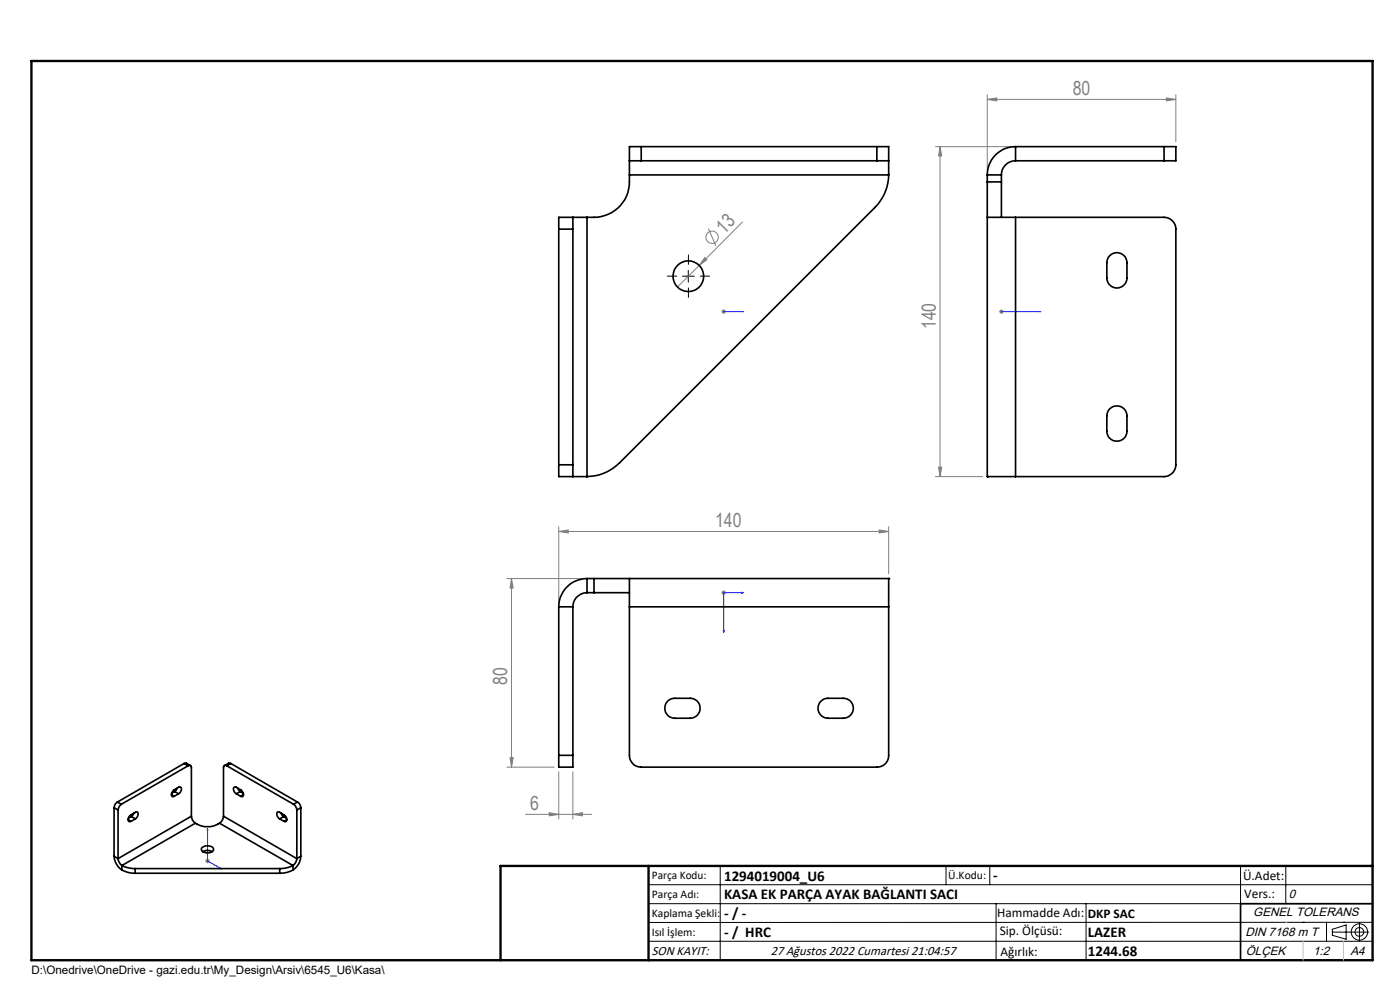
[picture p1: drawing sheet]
<svg xmlns="http://www.w3.org/2000/svg" width="297mm" height="210mm" viewBox="0 0 297 210" stroke-linecap="round" stroke-linejoin="round" font-family="sans-serif">
<g fill="none" stroke="#808080" stroke-width=".21">
<path d="M198.4 31.1h16.1M199.4 31.1l.4 2h-.7zM199.4 31.1v70M209.4 21.1l2.1-.3v.6zM209.4 20.1v16M209.4 21.1h40M247.4 20.8l2 .3-2 .3zM249.4 20.1v10M148.3 56.3l-4.6 4.6M149.5 54.6l.5 .5-1.7 1.2zM150.3 48.5l1.6 3.7M157.5 47.1l-9.2 9.2"/>
<path d="M153 66.1h1M153.2 65.7l.7 .8M153.5 65.6v1M153.9 65.7l-.7 .8M211.9 66.1h1M212.1 65.7l.7 .8M212.4 65.6v1M212.8 65.7l-.7 .8M199.1 99.1h.7l-.4 2zM118.5 112.7l2-.3v.7zM118.5 111.7v16M118.5 112.7h70"/>
<path d="M186.5 112.4l2 .3-2 .4zM188.5 111.7v10M198.4 101.1h10.1M107.5 122.7h16M108.5 122.7l.4 2h-.7zM108.5 122.7v40M153 125.7h1M153.2 125.4l.7 .7M153.5 125.2v1M153.9 125.4l-.7 .7M107.5 162.7h10M108.2 160.7h.7l-.4 2z"/>
<path d="M111.5 172.7h14M116.5 172.4l2 .3-2 .4zM118.5 163.7v10M121.5 172.7l2-.3v.7zM121.5 163.7v10M43.5 182.6h1M43.7 182.3l.7 .7M44 182.1v1M44.4 182.3l-.7 .7"/>
<circle cx="151" cy="50.3" r="1.31"/>
</g>
<g fill="none" stroke="#000" stroke-width=".21">
<path d="M144.8 58.6h2.5M146 57.4v2.5M137.6 187.7h153.6M137.6 191.7h153.6M137.6 199.7h153.6M152.8 183.7v20M200.7 183.7v4M210 183.7v4M211.3 191.7v12M230.4 191.7v12M263.2 183.7v20M272.8 183.7v8"/>
<path d="M276.4 195.6h.1M281.4 195.6v4.1M282.6 197.7h7.8M282.6 197.1l3-.9v3l-3-.8zM285 195.6h.1M288.4 195.8v3.8M291.2 195.6l-153.6 .1"/>
<circle cx="288.4" cy="197.7" r="1.74"/>
<circle cx="288.4" cy="197.7" r=".93"/>
</g>
<g fill="none" stroke="#00f" stroke-width=".21">
<path d="M153.4 66.1h.2zM153.5 66.1h4.2M153.5 66.1h.1M157.7 66.1h-.4h.4M212.3 66.1h.2zM212.4 66.1h.1M212.4 66.1h8.4M220.8 66.1h-.4h.4M153.4 133.7h.2l-.1 .5zM157.3 125.6l.4 .1-.4 .1zM157.7 125.7h-4.2v8.5M44 175.7l.1 .4h-.2z"/>
<path d="M44 175.7v6.9l3 1.7M46.7 184.1l.3 .2-.3-.1z"/>
</g>
<path d="M143.5 58.6h-2M146 56.1v-2M148.5 58.6h2M146 61.1v2" fill="none" stroke="#000" stroke-width=".21" stroke-dasharray="15.2 1.3 1.3 1.3"/>
<path d="M106.2 203.7h185" fill="none" stroke="#000" stroke-width=".25"/>
<path d="M291.2 191.7h-28v12" fill="none" stroke="#000" stroke-width=".35"/>
<path d="M6.7 12.9h284.5v190.8h-284.5zM137.6 183.7v20M291.2 183.7h-185v20" fill="none" stroke="#000" stroke-width=".5"/>
<path d="M272.8 195.6h.1M276.4 199.7v4M285 199.7v4" fill="none" stroke="#c0c0c0" stroke-width=".21"/>
<g fill="#00f">
<path d="M46.7 184.1l.3 .2-.3-.1zM44 175.7l.1 .4h-.2zM157.3 66.1h.4zM153.4 66.1h.2z"/>
<path d="M157.3 125.6v.2l.4-.1zM153.4 133.7l.1 .5 .1-.5z"/>
<path d="M212.3 66.1h.2zM220.4 66.1h.4z"/>
</g>
<g fill="#808080">
<path d="M149.5 54.6l.5 .5-1.7 1.2z"/>
<path d="M121.5 172.7l2-.3v.7zM116.5 172.4l2 .3-2 .4z"/>
<path d="M209.4 21.1l2.1-.3v.6zM247.4 20.8l2 .3-2 .3z"/>
<path d="M199.4 31.1l.4 2h-.7zM199.1 99.1h.7l-.4 2zM108.5 122.7l.4 2h-.7zM108.2 160.7h.7l-.4 2z"/>
<path d="M118.5 112.7l2-.3v.7zM186.5 112.4l2 .3-2 .4z"/>
</g>
<g fill="none" stroke="#000" stroke-width=".35">
<path d="M133.5 34.1h2.5M133.5 34.1v3M133.5 37.1a7.8 7.8 0 0 1-6.7 9h-2.3M133.5 37.1h55M136 31.1h-2.5v3M136 31.1v3M136 31.1h50M136 34.1h50M186 34.1h2.5M186 31.1h2.5v3M186 31.1v3M188.5 34.1v3"/>
<path d="M188.5 37.1a10 10 0 0 1-2.9 6.9l-54.2 54.2a9.9 9.9 0 0 1-6.9 2.9M209.4 38.6v7.5M209.4 37.1h3M209.4 37.1v1.5M209.4 38.6h3M212.4 38.6v7.5M212.4 37.1v1.5M215.4 34.1a3 3 0 0 0-3 3M215.4 31.1a6 6 0 0 0-6 6M215.4 31.1h31.5M215.4 34.1h31.5M215.4 31.1v3"/>
<path d="M246.9 31.1h2.5v3h-2.5M246.9 31.1v3M118.5 48.6h3M118.5 48.6v50M121.5 46.1v2.5M121.5 46.1h-3v2.5M121.5 46.1h3M121.5 48.6v50M124.5 46.1v55M209.4 46.1h6M209.4 46.1v55M215.4 46.1h31.5a2.5 2.5 0 0 1 2.5 2.5v50a2.51 2.51 0 0 1-2.5 2.5h-31.5"/>
<path d="M215.4 46.1v55M235.4 54.2a2.14 2.14 0 0 1 2.4-.4 2.14 2.14 0 0 1 1.3 1.9v3.3a2.13 2.13 0 0 1-2.2 2.1 2.13 2.13 0 0 1-2.1-2.1v-3.7zM118.5 98.6v2.5h3M118.5 98.6h3M121.5 98.6v2.5M235.4 86.7a2.14 2.14 0 0 1 2.4-.4 2.14 2.14 0 0 1 1.3 1.9v3.3a2.13 2.13 0 0 1-2.2 2.1 2.13 2.13 0 0 1-2.1-2.1v-3.7zM121.5 101.1h3M209.4 101.1h.1M209.4 101.1h6M118.5 128.7v31.5M118.5 128.7h3M121.5 128.7v31.5"/>
<path d="M124.5 122.7a6 6 0 0 0-6 6M124.5 125.7a3 3 0 0 0-3 3M124.5 122.7v3M124.5 122.7h1.5M124.5 125.7h1.5M126 125.7h7.5M126 122.7h7.5M126 122.7v3M133.5 128.7v31.5a2.51 2.51 0 0 0 2.5 2.5h50a2.45 2.45 0 0 0 2.5-2.5v-31.5M133.5 122.7v6M133.5 128.7h55M133.5 122.7h55"/>
<path d="M188.5 122.7h.1M188.5 122.7v6M141.6 148.7a2.07 2.07 0 0 1 1.6-.6h3.2a2.12 2.12 0 0 1 2.1 2.1 2.12 2.12 0 0 1-2.1 2.2h-3.2a2.13 2.13 0 0 1-2-1.4 2.13 2.13 0 0 1 .4-2.3zM174.2 148.7a1.93 1.93 0 0 1 1.4-.6h3.3a2.12 2.12 0 0 1 2.1 2.1 2.12 2.12 0 0 1-2.1 2.2h-3.3a2.13 2.13 0 0 1-1.9-1.4 2.13 2.13 0 0 1 .5-2.3zM24.2 171.3l.8 .5M24.2 171.3v10.3M24.9 170.1a1.41 1.41 0 0 0-.7 1.2M24.9 170.1l.9 .5M25 171.8v10.3M25.8 170.6l-.4 .3-.4 .9M27.2 173.9l.6 .3M27.9 173.2l.8 .5"/>
<path d="M27.9 173.2l-.7 .4M28.4 172.5l-.5 .7M28.7 173.7l.4-.5a.55 .55 0 0 0 .2-.6 .55 .55 0 0 0-.5-.3l-1 .6a.92 .92 0 0 0-.4 1.4l.4-.1M28.7 173.7l-.9 .5M36.4 168.6l.6 .3M37 167.9l.9 .5M37 167.9l-.6 .4M37.6 167.2l-.6 .7M37.9 168.4l.3-.3a.69 .69 0 0 0-.1-1.2l-1.3 .8a.71 .71 0 0 0-.5 .7 .71 .71 0 0 0 .5 .6l.2-.1M37.9 168.4l-.9 .5M39.1 162l.4-.1 .9 .5M39.1 162l-14.2 8.1"/>
<path d="M39.1 162l.8 .4M39.9 162.4a.43 .43 0 0 1 .5 0 .43 .43 0 0 1 .2 .5v10.2M39.9 162.4l-14.1 8.2M40.6 173.1l.3 .9 .6 .6M40.6 173.1l-15.6 9M41.5 174.6a4.8 4.8 0 0 0 5.1 0M41.5 174.6l-15.6 9M42.8 179.8a1.67 1.67 0 0 1 2.5 .3 1.35 1.35 0 0 1-2 .7 .61 .61 0 0 1-.5-1zM46.6 174.6l15.5 9M47.4 173.1l-.2 .9-.6 .6M47.4 173.1l15.6 9M48.1 162.4a.43 .43 0 0 0-.5 0 .43 .43 0 0 0-.2 .5v10.2"/>
<path d="M48.1 162.4l14.2 8.2M49 162l-.5-.1-.9 .5M49 162l-.9 .4M49 162l14.1 8.1M50.1 168.4l-.3-.3a.69 .69 0 0 1 .1-1.2l1.5 .9a.67 .67 0 0 1-.1 1.2l-.3-.1M50.1 168.4l.9 .5M50.4 167.2l.6 .7M51 167.9l-.9 .5M51 167.9l.6 .4M51.6 168.6l-.6 .3M59.3 173.7l-.4-.5a.55 .55 0 0 1-.2-.6 .55 .55 0 0 1 .5-.3l1.2 .6a.87 .87 0 0 1 .2 1.4l-.3-.1M59.3 173.7l1 .5"/>
<path d="M59.6 172.5l.6 .7M60.2 173.2l-.9 .5M60.2 173.2l.6 .4M60.9 173.9l-.6 .3M62.3 170.6l.4 .5 .3 .7M63 171.8v10.3M63.1 170.1a1.41 1.41 0 0 1 .7 1.2M63.1 170.1l-.8 .5M63.8 171.3l-.8 .5M63.8 171.3v10.3M118.5 160.2v2.5h3v-2.5M118.5 160.2h3"/>
<path d="M24.2 181.6l.5 1.7 1.2 1.3M24.2 181.6l.8 .5M25 182.1l.3 .9 .6 .6M25.9 183.6h.1M25.9 184.6h.1M25.9 183.6v1M25.9 183.6l1.1 .4 1.7 .2M25.9 184.6l1.1 .4 1.7 .2M28.7 184.2h30.6M28.7 184.2v1M28.7 185.2h30.6M43 180.6h.1a1.94 1.94 0 0 1 1.9 0"/>
<path d="M59.3 184.2v1M62.1 183.6l-1.1 .4-1.7 .2M62.1 183.6h.1M62.2 184.6l-1.2 .4-1.7 .2M62.2 183.6v1M63 182.1l-.3 .9-.5 .6M63.8 181.6l-.3 1.4-.6 .9-.7 .7M63.8 181.6l-.8 .5"/>
<circle cx="146" cy="58.6" r="3.2"/>
</g>
<g font-size="4.1" fill="#808080">
<text x="227.6" y="20.2">80</text>
<text x="153.6" y="49.8" transform="rotate(-45 153.6 49.8)">13</text>
<text x="198.5" y="69.9" transform="rotate(-90 198.5 69.9)">140</text>
<text x="151.7" y="111.8">140</text>
<text x="107.6" y="145.3" transform="rotate(-90 107.6 145.3)">80</text>
<text x="112.5" y="171.8">6</text>
</g>
<g font-size="3.2">
<text x="153.6" y="186.8">1294019004_U6</text>
<text x="153.6" y="190.8">KASA EK PARÇA AYAK BAĞLANTI SACI</text>
<text x="210.7" y="186.6">-</text>
<text x="153.6" y="194.8">- / -</text>
<text x="153.6" y="198.8">- / HRC</text>
<text x="230.8" y="198.7">LAZER</text>
<text x="230.8" y="202.8">1244.68</text>
</g>
<g font-size="2.8">
<text x="263.7" y="186.7">Ü.Adet:</text>
<text x="263.9" y="190.5">Vers.:</text>
<text x="211.5" y="194.5">Hammadde Adı:</text>
<text x="230.8" y="194.7">DKP SAC</text>
<text x="138.3" y="202.6">SON KAYIT:</text>
<text x="163.5" y="202.6">27 Ağustos 2022 Cumartesi 21:04:57</text>
<text x="212.1" y="198.4">Sip. Ölçüsü:</text>
<text x="212.2" y="202.7">Ağırlık:</text>
</g>
<g font-size="2.6">
<text x="273.4" y="190.4">0</text>
<text x="265.9" y="194.4">GENEL TOLERANS</text>
<text x="264.2" y="198.5">DIN 7168 m T</text>
<text x="264.3" y="202.6">ÖLÇEK</text>
<text x="278.5" y="202.6">1:2</text>
<text x="286.5" y="202.6">A4</text>
</g>
<g font-size="2.5">
<text x="138.3" y="186.4">Parça Kodu:</text>
<text x="138.3" y="190.5">Parça Adı:</text>
<text x="201.2" y="186.5">Ü.Kodu:</text>
<text x="138.3" y="194.5">Kaplama Şekli:</text>
<text x="138.3" y="198.6">Isıl İşlem:</text>
<text x="6.7" y="206.7">D:\Onedrive\OneDrive - gazi.edu.tr\My_Design\Arsiv\6545_U6\Kasa\</text>
</g>
</svg>
